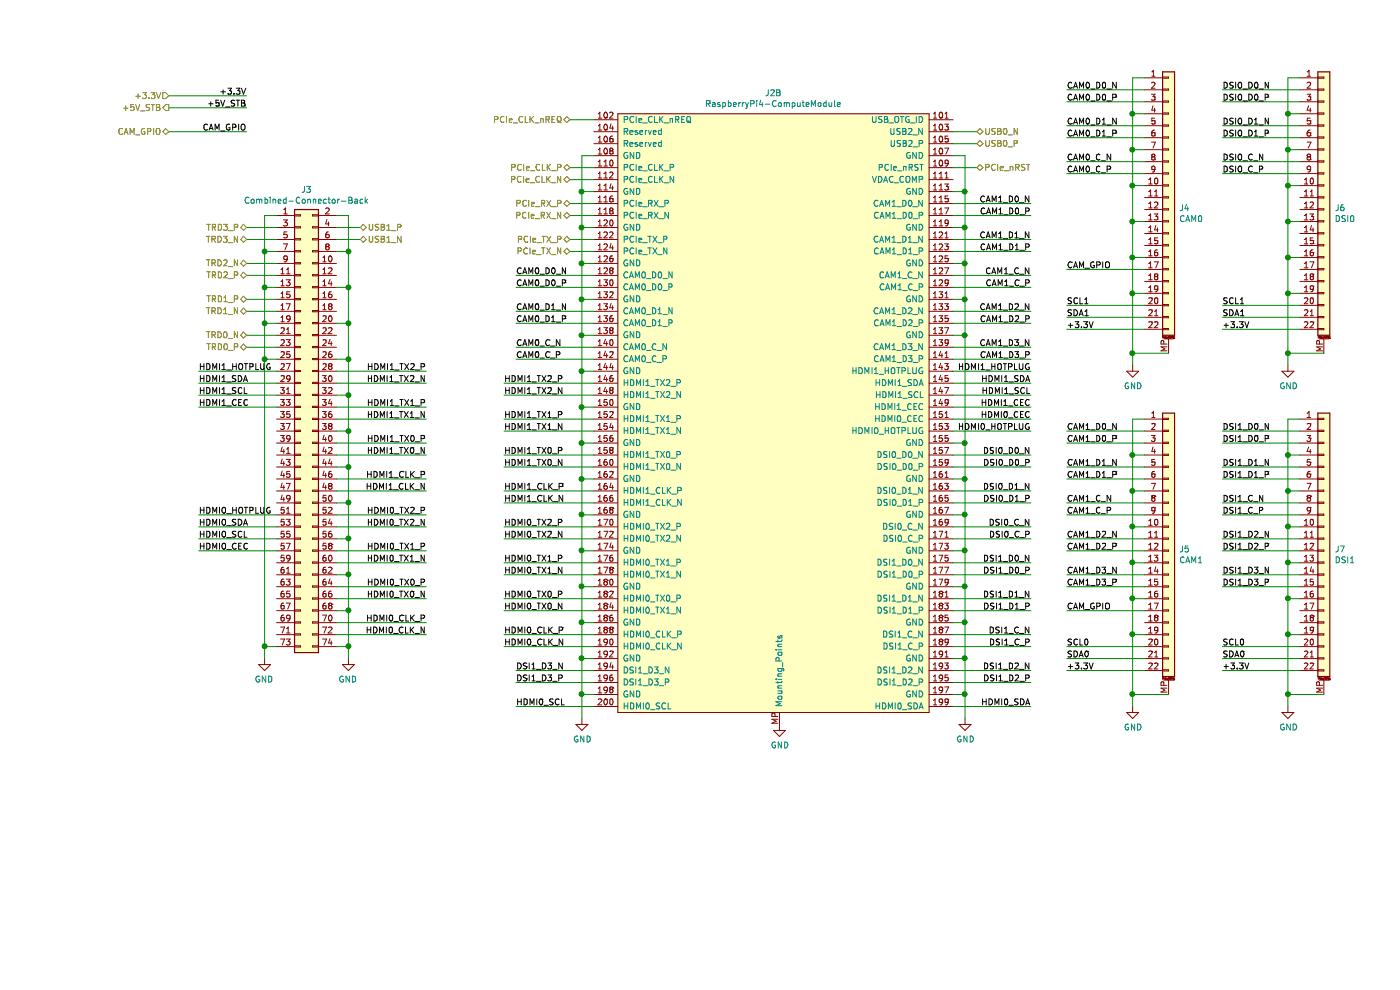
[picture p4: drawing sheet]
EESchema Schematic File Version 4
EELAYER 30 0
EELAYER END
$Descr A4 11693 8268
encoding utf-8
Sheet 4 8
Title ""
Date ""
Rev ""
Comp ""
Comment1 ""
Comment2 ""
Comment3 ""
Comment4 ""
$EndDescr
$Comp
L PSOne-RPI:RaspberryPi4-ComputeModule J2
U 2 1
P 6200 3350
F 0 "J2" H 6150 5925 50  0000 C CNN
F 1 "RaspberryPi4-ComputeModule" H 6150 5834 50  0000 C CNN
F 2 "PSOne-RPI:RaspberryPi4-ComputeModule" H 6150 3350 50  0001 C CNN
F 3 "" H 6150 3350 50  0001 C CNN
	2    6200 3350
	1    0    0    -1  
$EndComp
$Comp
L Connector_Generic:Conn_02x37_Odd_Even J3
U 1 1
P 2200 3600
F 0 "J3" H 2250 5617 50  0000 C CNN
F 1 "Combined-Connector-Back" H 2250 5526 50  0000 C CNN
F 2 "PSOne-RPI:U10-A074-361T" H 2200 3600 50  0001 C CNN
F 3 "~" H 2200 3600 50  0001 C CNN
	1    2200 3600
	1    0    0    -1  
$EndComp
Wire Wire Line
	4650 3200 3900 3200
Wire Wire Line
	4650 3300 3900 3300
Wire Wire Line
	4650 3500 3900 3500
Wire Wire Line
	4650 3600 3900 3600
Wire Wire Line
	4650 3800 3900 3800
Wire Wire Line
	4650 3900 3900 3900
Wire Wire Line
	4650 4100 3900 4100
Wire Wire Line
	4650 4200 3900 4200
Wire Wire Line
	4650 4400 3900 4400
Wire Wire Line
	4650 4500 3900 4500
Wire Wire Line
	4650 4700 3900 4700
Wire Wire Line
	4650 4800 3900 4800
Wire Wire Line
	4650 5000 3900 5000
Wire Wire Line
	4650 5100 3900 5100
Wire Wire Line
	4650 5300 3900 5300
Wire Wire Line
	4650 5400 3900 5400
$Comp
L power:GND #PWR0106
U 1 1
P 4550 6000
F 0 "#PWR0106" H 4550 5750 50  0001 C CNN
F 1 "GND" H 4555 5827 50  0000 C CNN
F 2 "" H 4550 6000 50  0001 C CNN
F 3 "" H 4550 6000 50  0001 C CNN
	1    4550 6000
	1    0    0    -1  
$EndComp
Wire Wire Line
	4550 6000 4550 5800
Wire Wire Line
	4550 5800 4650 5800
Wire Wire Line
	4550 5800 4550 5500
Wire Wire Line
	4550 5500 4650 5500
Connection ~ 4550 5800
Wire Wire Line
	4550 5500 4550 5200
Wire Wire Line
	4550 5200 4650 5200
Connection ~ 4550 5500
Wire Wire Line
	4550 5200 4550 4900
Wire Wire Line
	4550 4900 4650 4900
Connection ~ 4550 5200
Wire Wire Line
	4550 4900 4550 4600
Wire Wire Line
	4550 4600 4650 4600
Connection ~ 4550 4900
Wire Wire Line
	4550 4600 4550 4300
Wire Wire Line
	4550 4300 4650 4300
Connection ~ 4550 4600
Wire Wire Line
	4550 4300 4550 4000
Wire Wire Line
	4550 4000 4650 4000
Connection ~ 4550 4300
Wire Wire Line
	4550 4000 4550 3700
Wire Wire Line
	4550 3700 4650 3700
Connection ~ 4550 4000
Wire Wire Line
	4550 3700 4550 3400
Wire Wire Line
	4550 3400 4650 3400
Connection ~ 4550 3700
Wire Wire Line
	4550 3400 4550 3100
Wire Wire Line
	4550 3100 4650 3100
Connection ~ 4550 3400
Wire Wire Line
	4550 3100 4550 2800
Wire Wire Line
	4550 2800 4650 2800
Connection ~ 4550 3100
Wire Wire Line
	4550 2800 4550 2500
Wire Wire Line
	4550 2500 4650 2500
Connection ~ 4550 2800
Wire Wire Line
	4550 2500 4550 2200
Wire Wire Line
	4550 2200 4650 2200
Connection ~ 4550 2500
Wire Wire Line
	4550 2200 4550 1900
Wire Wire Line
	4550 1900 4650 1900
Connection ~ 4550 2200
Wire Wire Line
	4550 1900 4550 1600
Wire Wire Line
	4550 1600 4650 1600
Connection ~ 4550 1900
Wire Wire Line
	4550 1600 4550 1300
Wire Wire Line
	4550 1300 4650 1300
Connection ~ 4550 1600
$Comp
L power:GND #PWR0107
U 1 1
P 7750 6000
F 0 "#PWR0107" H 7750 5750 50  0001 C CNN
F 1 "GND" H 7755 5827 50  0000 C CNN
F 2 "" H 7750 6000 50  0001 C CNN
F 3 "" H 7750 6000 50  0001 C CNN
	1    7750 6000
	1    0    0    -1  
$EndComp
Wire Wire Line
	7650 5500 7750 5500
Wire Wire Line
	7750 5500 7750 5800
Wire Wire Line
	7650 5800 7750 5800
Connection ~ 7750 5800
Wire Wire Line
	7750 5800 7750 6000
Wire Wire Line
	7650 5200 7750 5200
Wire Wire Line
	7750 5200 7750 5500
Connection ~ 7750 5500
Wire Wire Line
	7650 4900 7750 4900
Wire Wire Line
	7750 4900 7750 5200
Connection ~ 7750 5200
Wire Wire Line
	7650 4600 7750 4600
Wire Wire Line
	7750 4600 7750 4900
Connection ~ 7750 4900
Wire Wire Line
	7650 4300 7750 4300
Wire Wire Line
	7750 4300 7750 4600
Connection ~ 7750 4600
Wire Wire Line
	7650 4000 7750 4000
Wire Wire Line
	7750 4000 7750 4300
Connection ~ 7750 4300
Wire Wire Line
	7650 3700 7750 3700
Wire Wire Line
	7750 3700 7750 4000
Connection ~ 7750 4000
Wire Wire Line
	7650 2800 7750 2800
Wire Wire Line
	7750 2800 7750 3700
Connection ~ 7750 3700
Wire Wire Line
	7650 2500 7750 2500
Wire Wire Line
	7750 2500 7750 2800
Connection ~ 7750 2800
Wire Wire Line
	7650 2200 7750 2200
Wire Wire Line
	7750 2200 7750 2500
Connection ~ 7750 2500
Wire Wire Line
	7650 1900 7750 1900
Wire Wire Line
	7750 1900 7750 2200
Connection ~ 7750 2200
Wire Wire Line
	7650 1600 7750 1600
Wire Wire Line
	7750 1600 7750 1900
Connection ~ 7750 1900
Wire Wire Line
	7650 1300 7750 1300
Wire Wire Line
	7750 1300 7750 1600
Connection ~ 7750 1600
Text Label 3900 3200 0    50   ~ 0
HDMI1_TX2_P
Text Label 3900 3300 0    50   ~ 0
HDMI1_TX2_N
Text Label 3900 3500 0    50   ~ 0
HDMI1_TX1_P
Text Label 3900 3600 0    50   ~ 0
HDMI1_TX1_N
Text Label 3900 3800 0    50   ~ 0
HDMI1_TX0_P
Text Label 3900 3900 0    50   ~ 0
HDMI1_TX0_N
Text Label 3900 4100 0    50   ~ 0
HDMI1_CLK_P
Text Label 3900 4200 0    50   ~ 0
HDMI1_CLK_N
Text Label 3900 4400 0    50   ~ 0
HDMI0_TX2_P
Text Label 3900 4500 0    50   ~ 0
HDMI0_TX2_N
Text Label 3900 4700 0    50   ~ 0
HDMI0_TX1_P
Text Label 3900 4800 0    50   ~ 0
HDMI0_TX1_N
Text Label 3900 5000 0    50   ~ 0
HDMI0_TX0_P
Text Label 3900 5100 0    50   ~ 0
HDMI0_TX0_N
Text Label 3900 5300 0    50   ~ 0
HDMI0_CLK_P
Text Label 3900 5400 0    50   ~ 0
HDMI0_CLK_N
$Comp
L power:GND #PWR0101
U 1 1
P 9150 3050
F 0 "#PWR0101" H 9150 2800 50  0001 C CNN
F 1 "GND" H 9155 2877 50  0000 C CNN
F 2 "" H 9150 3050 50  0001 C CNN
F 3 "" H 9150 3050 50  0001 C CNN
	1    9150 3050
	1    0    0    -1  
$EndComp
Wire Wire Line
	9150 2450 9250 2450
Wire Wire Line
	9150 2450 9150 2150
Wire Wire Line
	9150 2150 9250 2150
Connection ~ 9150 2450
Wire Wire Line
	9150 2150 9150 1850
Wire Wire Line
	9150 1850 9250 1850
Connection ~ 9150 2150
Wire Wire Line
	9150 1850 9150 1550
Wire Wire Line
	9150 1550 9250 1550
Connection ~ 9150 1850
Wire Wire Line
	9150 1550 9150 1250
Wire Wire Line
	9150 1250 9250 1250
Connection ~ 9150 1550
Wire Wire Line
	9150 1250 9150 950 
Wire Wire Line
	9150 950  9250 950 
Connection ~ 9150 1250
Wire Wire Line
	9150 950  9150 650 
Wire Wire Line
	9150 650  9250 650 
Connection ~ 9150 950 
Text Label 8600 850  0    50   ~ 0
CAM0_D0_P
Wire Wire Line
	8600 750  9250 750 
Text Label 8600 750  0    50   ~ 0
CAM0_D0_N
Wire Wire Line
	9250 850  8600 850 
Text Label 8600 1150 0    50   ~ 0
CAM0_D1_P
Wire Wire Line
	8600 1050 9250 1050
Text Label 8600 1050 0    50   ~ 0
CAM0_D1_N
Wire Wire Line
	9250 1150 8600 1150
Text Label 8600 1450 0    50   ~ 0
CAM0_C_P
Wire Wire Line
	8600 1350 9250 1350
Text Label 8600 1350 0    50   ~ 0
CAM0_C_N
Wire Wire Line
	9250 1450 8600 1450
Text Label 8600 2250 0    50   ~ 0
CAM_GPIO
Wire Wire Line
	9250 2250 8600 2250
Text Label 8600 2550 0    50   ~ 0
SCL1
Wire Wire Line
	9250 2550 8600 2550
Text Label 8600 2650 0    50   ~ 0
SDA1
Wire Wire Line
	9250 2650 8600 2650
Text Label 8600 2750 0    50   ~ 0
+3.3V
Wire Wire Line
	9250 2750 8600 2750
$Comp
L power:GND #PWR0109
U 1 1
P 10450 3050
F 0 "#PWR0109" H 10450 2800 50  0001 C CNN
F 1 "GND" H 10455 2877 50  0000 C CNN
F 2 "" H 10450 3050 50  0001 C CNN
F 3 "" H 10450 3050 50  0001 C CNN
	1    10450 3050
	1    0    0    -1  
$EndComp
Wire Wire Line
	10450 2450 10550 2450
Wire Wire Line
	10450 2450 10450 2150
Wire Wire Line
	10450 2150 10550 2150
Connection ~ 10450 2450
Wire Wire Line
	10450 2150 10450 1850
Wire Wire Line
	10450 1850 10550 1850
Connection ~ 10450 2150
Wire Wire Line
	10450 1850 10450 1550
Wire Wire Line
	10450 1550 10550 1550
Connection ~ 10450 1850
Wire Wire Line
	10450 1550 10450 1250
Wire Wire Line
	10450 1250 10550 1250
Connection ~ 10450 1550
Wire Wire Line
	10450 1250 10450 950 
Wire Wire Line
	10450 950  10550 950 
Connection ~ 10450 1250
Wire Wire Line
	10450 950  10450 650 
Wire Wire Line
	10450 650  10550 650 
Connection ~ 10450 950 
Text Label 9900 850  0    50   ~ 0
DSI0_D0_P
Wire Wire Line
	9900 750  10550 750 
Text Label 9900 750  0    50   ~ 0
DSI0_D0_N
Wire Wire Line
	10550 850  9900 850 
Text Label 9900 1150 0    50   ~ 0
DSI0_D1_P
Wire Wire Line
	9900 1050 10550 1050
Text Label 9900 1050 0    50   ~ 0
DSI0_D1_N
Wire Wire Line
	10550 1150 9900 1150
Text Label 9900 1450 0    50   ~ 0
DSI0_C_P
Wire Wire Line
	9900 1350 10550 1350
Text Label 9900 1350 0    50   ~ 0
DSI0_C_N
Wire Wire Line
	10550 1450 9900 1450
Text Label 9900 2550 0    50   ~ 0
SCL1
Wire Wire Line
	10550 2550 9900 2550
Text Label 9900 2650 0    50   ~ 0
SDA1
Wire Wire Line
	10550 2650 9900 2650
Text Label 9900 2750 0    50   ~ 0
+3.3V
Wire Wire Line
	10550 2750 9900 2750
$Comp
L power:GND #PWR0110
U 1 1
P 9150 5900
F 0 "#PWR0110" H 9150 5650 50  0001 C CNN
F 1 "GND" H 9155 5727 50  0000 C CNN
F 2 "" H 9150 5900 50  0001 C CNN
F 3 "" H 9150 5900 50  0001 C CNN
	1    9150 5900
	1    0    0    -1  
$EndComp
Wire Wire Line
	9150 5300 9250 5300
Wire Wire Line
	9150 5300 9150 5000
Wire Wire Line
	9150 5000 9250 5000
Connection ~ 9150 5300
Wire Wire Line
	9150 5000 9150 4700
Wire Wire Line
	9150 4700 9250 4700
Connection ~ 9150 5000
Wire Wire Line
	9150 4700 9150 4400
Wire Wire Line
	9150 4400 9250 4400
Connection ~ 9150 4700
Wire Wire Line
	9150 4400 9150 4100
Wire Wire Line
	9150 4100 9250 4100
Connection ~ 9150 4400
Wire Wire Line
	9150 4100 9150 3800
Wire Wire Line
	9150 3800 9250 3800
Connection ~ 9150 4100
Wire Wire Line
	9150 3800 9150 3500
Wire Wire Line
	9150 3500 9250 3500
Connection ~ 9150 3800
Text Label 8600 3700 0    50   ~ 0
CAM1_D0_P
Wire Wire Line
	8600 3600 9250 3600
Text Label 8600 3600 0    50   ~ 0
CAM1_D0_N
Wire Wire Line
	9250 3700 8600 3700
Text Label 8600 4000 0    50   ~ 0
CAM1_D1_P
Wire Wire Line
	8600 3900 9250 3900
Text Label 8600 3900 0    50   ~ 0
CAM1_D1_N
Wire Wire Line
	9250 4000 8600 4000
Text Label 8600 4300 0    50   ~ 0
CAM1_C_P
Wire Wire Line
	8600 4200 9250 4200
Text Label 8600 4200 0    50   ~ 0
CAM1_C_N
Wire Wire Line
	9250 4300 8600 4300
Text Label 8600 5100 0    50   ~ 0
CAM_GPIO
Wire Wire Line
	9250 5100 8600 5100
Text Label 8600 5400 0    50   ~ 0
SCL0
Wire Wire Line
	9250 5400 8600 5400
Text Label 8600 5500 0    50   ~ 0
SDA0
Wire Wire Line
	9250 5500 8600 5500
Text Label 8600 5600 0    50   ~ 0
+3.3V
Wire Wire Line
	9250 5600 8600 5600
$Comp
L power:GND #PWR0111
U 1 1
P 10450 5900
F 0 "#PWR0111" H 10450 5650 50  0001 C CNN
F 1 "GND" H 10455 5727 50  0000 C CNN
F 2 "" H 10450 5900 50  0001 C CNN
F 3 "" H 10450 5900 50  0001 C CNN
	1    10450 5900
	1    0    0    -1  
$EndComp
Wire Wire Line
	10450 5300 10550 5300
Wire Wire Line
	10450 5300 10450 5000
Wire Wire Line
	10450 5000 10550 5000
Connection ~ 10450 5300
Wire Wire Line
	10450 5000 10450 4700
Wire Wire Line
	10450 4700 10550 4700
Connection ~ 10450 5000
Wire Wire Line
	10450 4700 10450 4400
Wire Wire Line
	10450 4400 10550 4400
Connection ~ 10450 4700
Wire Wire Line
	10450 4400 10450 4100
Wire Wire Line
	10450 4100 10550 4100
Connection ~ 10450 4400
Wire Wire Line
	10450 4100 10450 3800
Wire Wire Line
	10450 3800 10550 3800
Connection ~ 10450 4100
Wire Wire Line
	10450 3800 10450 3500
Wire Wire Line
	10450 3500 10550 3500
Connection ~ 10450 3800
Text Label 9900 3700 0    50   ~ 0
DSI1_D0_P
Wire Wire Line
	9900 3600 10550 3600
Text Label 9900 3600 0    50   ~ 0
DSI1_D0_N
Wire Wire Line
	10550 3700 9900 3700
Text Label 9900 4000 0    50   ~ 0
DSI1_D1_P
Wire Wire Line
	9900 3900 10550 3900
Text Label 9900 3900 0    50   ~ 0
DSI1_D1_N
Wire Wire Line
	10550 4000 9900 4000
Text Label 9900 4300 0    50   ~ 0
DSI1_C_P
Wire Wire Line
	9900 4200 10550 4200
Text Label 9900 4200 0    50   ~ 0
DSI1_C_N
Wire Wire Line
	10550 4300 9900 4300
Text Label 9900 5400 0    50   ~ 0
SCL0
Wire Wire Line
	10550 5400 9900 5400
Text Label 9900 5500 0    50   ~ 0
SDA0
Wire Wire Line
	10550 5500 9900 5500
Text Label 9900 5600 0    50   ~ 0
+3.3V
Wire Wire Line
	10550 5600 9900 5600
Text Label 8600 4600 0    50   ~ 0
CAM1_D2_P
Wire Wire Line
	8600 4500 9250 4500
Text Label 8600 4500 0    50   ~ 0
CAM1_D2_N
Wire Wire Line
	9250 4600 8600 4600
Text Label 8600 4900 0    50   ~ 0
CAM1_D3_P
Wire Wire Line
	8600 4800 9250 4800
Text Label 8600 4800 0    50   ~ 0
CAM1_D3_N
Wire Wire Line
	9250 4900 8600 4900
Text Label 9900 4600 0    50   ~ 0
DSI1_D2_P
Wire Wire Line
	9900 4500 10550 4500
Text Label 9900 4500 0    50   ~ 0
DSI1_D2_N
Wire Wire Line
	10550 4600 9900 4600
Text Label 9900 4900 0    50   ~ 0
DSI1_D3_P
Wire Wire Line
	9900 4800 10550 4800
Text Label 9900 4800 0    50   ~ 0
DSI1_D3_N
Wire Wire Line
	10550 4900 9900 4900
Text Label 4000 2400 0    50   ~ 0
CAM0_D0_P
Wire Wire Line
	4000 2300 4650 2300
Text Label 4000 2300 0    50   ~ 0
CAM0_D0_N
Wire Wire Line
	4650 2400 4000 2400
Text Label 4000 2700 0    50   ~ 0
CAM0_D1_P
Wire Wire Line
	4000 2600 4650 2600
Text Label 4000 2600 0    50   ~ 0
CAM0_D1_N
Wire Wire Line
	4650 2700 4000 2700
Text Label 4000 3000 0    50   ~ 0
CAM0_C_P
Wire Wire Line
	4000 2900 4650 2900
Text Label 4000 2900 0    50   ~ 0
CAM0_C_N
Wire Wire Line
	4650 3000 4000 3000
Text Label 8300 3900 2    50   ~ 0
DSI0_D0_P
Wire Wire Line
	8300 3800 7650 3800
Text Label 8300 3800 2    50   ~ 0
DSI0_D0_N
Wire Wire Line
	7650 3900 8300 3900
Text Label 8300 4200 2    50   ~ 0
DSI0_D1_P
Wire Wire Line
	8300 4100 7650 4100
Text Label 8300 4100 2    50   ~ 0
DSI0_D1_N
Wire Wire Line
	7650 4200 8300 4200
Text Label 8300 4500 2    50   ~ 0
DSI0_C_P
Wire Wire Line
	8300 4400 7650 4400
Text Label 8300 4400 2    50   ~ 0
DSI0_C_N
Wire Wire Line
	7650 4500 8300 4500
Text Label 8300 4800 2    50   ~ 0
DSI1_D0_P
Wire Wire Line
	8300 4700 7650 4700
Text Label 8300 4700 2    50   ~ 0
DSI1_D0_N
Wire Wire Line
	7650 4800 8300 4800
Text Label 8300 5100 2    50   ~ 0
DSI1_D1_P
Wire Wire Line
	8300 5000 7650 5000
Text Label 8300 5000 2    50   ~ 0
DSI1_D1_N
Wire Wire Line
	7650 5100 8300 5100
Text Label 8300 5400 2    50   ~ 0
DSI1_C_P
Wire Wire Line
	8300 5300 7650 5300
Text Label 8300 5300 2    50   ~ 0
DSI1_C_N
Wire Wire Line
	7650 5400 8300 5400
Text Label 8300 5700 2    50   ~ 0
DSI1_D2_P
Wire Wire Line
	8300 5600 7650 5600
Text Label 8300 5600 2    50   ~ 0
DSI1_D2_N
Wire Wire Line
	7650 5700 8300 5700
Text Label 4000 5700 0    50   ~ 0
DSI1_D3_P
Wire Wire Line
	4000 5600 4650 5600
Text Label 4000 5600 0    50   ~ 0
DSI1_D3_N
Wire Wire Line
	4650 5700 4000 5700
Text Label 8300 1800 2    50   ~ 0
CAM1_D0_P
Wire Wire Line
	8300 1700 7650 1700
Text Label 8300 1700 2    50   ~ 0
CAM1_D0_N
Wire Wire Line
	7650 1800 8300 1800
Text Label 8300 2100 2    50   ~ 0
CAM1_D1_P
Wire Wire Line
	8300 2000 7650 2000
Text Label 8300 2000 2    50   ~ 0
CAM1_D1_N
Wire Wire Line
	7650 2100 8300 2100
Text Label 8300 2400 2    50   ~ 0
CAM1_C_P
Wire Wire Line
	8300 2300 7650 2300
Text Label 8300 2300 2    50   ~ 0
CAM1_C_N
Wire Wire Line
	7650 2400 8300 2400
Text Label 8300 2700 2    50   ~ 0
CAM1_D2_P
Wire Wire Line
	8300 2600 7650 2600
Text Label 8300 2600 2    50   ~ 0
CAM1_D2_N
Wire Wire Line
	7650 2700 8300 2700
Text Label 8300 3000 2    50   ~ 0
CAM1_D3_P
Wire Wire Line
	8300 2900 7650 2900
Text Label 8300 2900 2    50   ~ 0
CAM1_D3_N
Wire Wire Line
	7650 3000 8300 3000
Text HLabel 1750 2500 0    50   BiDi ~ 0
TRD1_P
Text HLabel 1750 2600 0    50   BiDi ~ 0
TRD1_N
Text HLabel 1750 2900 0    50   BiDi ~ 0
TRD0_P
Text HLabel 1750 2800 0    50   BiDi ~ 0
TRD0_N
Text HLabel 1750 1900 0    50   BiDi ~ 0
TRD3_P
Text HLabel 1750 2000 0    50   BiDi ~ 0
TRD3_N
Text HLabel 1750 2300 0    50   BiDi ~ 0
TRD2_P
Text HLabel 1750 2200 0    50   BiDi ~ 0
TRD2_N
Wire Wire Line
	2000 1900 1750 1900
Wire Wire Line
	1750 2000 2000 2000
Wire Wire Line
	2000 2200 1750 2200
Wire Wire Line
	1750 2300 2000 2300
Wire Wire Line
	2000 2500 1750 2500
Wire Wire Line
	1750 2600 2000 2600
Wire Wire Line
	2000 2800 1750 2800
Wire Wire Line
	1750 2900 2000 2900
Text HLabel 4450 2100 0    50   BiDi ~ 0
PCIe_TX_N
Text HLabel 4450 2000 0    50   BiDi ~ 0
PCIe_TX_P
Text HLabel 4450 1800 0    50   BiDi ~ 0
PCIe_RX_N
Text HLabel 4450 1700 0    50   BiDi ~ 0
PCIe_RX_P
Text HLabel 4450 1400 0    50   BiDi ~ 0
PCIe_CLK_P
Text HLabel 4450 1500 0    50   BiDi ~ 0
PCIe_CLK_N
Text HLabel 4450 1000 0    50   BiDi ~ 0
PCIe_CLK_nREQ
Text HLabel 7850 1400 2    50   BiDi ~ 0
PCIe_nRST
Wire Wire Line
	4450 1000 4650 1000
Wire Wire Line
	4650 1400 4450 1400
Wire Wire Line
	4450 1500 4650 1500
Wire Wire Line
	7650 1400 7850 1400
Wire Wire Line
	4650 1700 4450 1700
Wire Wire Line
	4450 1800 4650 1800
Wire Wire Line
	4650 2000 4450 2000
Wire Wire Line
	4450 2100 4650 2100
Connection ~ 2600 2100
Wire Wire Line
	2600 1800 2600 2100
Wire Wire Line
	2500 1800 2600 1800
Connection ~ 2600 2400
Wire Wire Line
	2600 2100 2600 2400
Wire Wire Line
	2500 2100 2600 2100
Connection ~ 2600 2700
Wire Wire Line
	2600 2400 2600 2700
Wire Wire Line
	2500 2400 2600 2400
Connection ~ 2600 3000
Wire Wire Line
	2600 2700 2500 2700
Wire Wire Line
	2600 3000 2600 2700
Connection ~ 2600 3300
Wire Wire Line
	2600 3000 2500 3000
Wire Wire Line
	2600 3300 2600 3000
Connection ~ 2600 3600
Wire Wire Line
	2600 3300 2500 3300
Wire Wire Line
	2600 3600 2600 3300
Connection ~ 2600 3900
Wire Wire Line
	2600 3600 2500 3600
Wire Wire Line
	2600 3900 2600 3600
Connection ~ 2600 4200
Wire Wire Line
	2600 3900 2500 3900
Wire Wire Line
	2600 4200 2600 3900
Connection ~ 2600 4500
Wire Wire Line
	2600 4200 2500 4200
Wire Wire Line
	2600 4500 2600 4200
Connection ~ 2600 4800
Wire Wire Line
	2600 4500 2500 4500
Wire Wire Line
	2600 4800 2600 4500
Connection ~ 2600 5100
Wire Wire Line
	2600 4800 2500 4800
Wire Wire Line
	2600 5100 2600 4800
Wire Wire Line
	2600 5100 2500 5100
Wire Wire Line
	2600 5400 2600 5100
$Comp
L power:GND #PWR0108
U 1 1
P 2600 5500
F 0 "#PWR0108" H 2600 5250 50  0001 C CNN
F 1 "GND" H 2605 5327 50  0000 C CNN
F 2 "" H 2600 5500 50  0001 C CNN
F 3 "" H 2600 5500 50  0001 C CNN
	1    2600 5500
	-1   0    0    -1  
$EndComp
Text Label 3250 5300 2    50   ~ 0
HDMI0_CLK_N
Text Label 3250 5200 2    50   ~ 0
HDMI0_CLK_P
Text Label 3250 5000 2    50   ~ 0
HDMI0_TX0_N
Text Label 3250 4900 2    50   ~ 0
HDMI0_TX0_P
Text Label 3250 4700 2    50   ~ 0
HDMI0_TX1_N
Text Label 3250 4600 2    50   ~ 0
HDMI0_TX1_P
Text Label 3250 4400 2    50   ~ 0
HDMI0_TX2_N
Text Label 3250 4300 2    50   ~ 0
HDMI0_TX2_P
Text Label 3250 4100 2    50   ~ 0
HDMI1_CLK_N
Text Label 3250 4000 2    50   ~ 0
HDMI1_CLK_P
Text Label 3250 3800 2    50   ~ 0
HDMI1_TX0_N
Text Label 3250 3700 2    50   ~ 0
HDMI1_TX0_P
Text Label 3250 3500 2    50   ~ 0
HDMI1_TX1_N
Text Label 3250 3400 2    50   ~ 0
HDMI1_TX1_P
Text Label 3250 3200 2    50   ~ 0
HDMI1_TX2_N
Text Label 3250 3100 2    50   ~ 0
HDMI1_TX2_P
Wire Wire Line
	2500 5300 3250 5300
Wire Wire Line
	2500 5200 3250 5200
Wire Wire Line
	2500 5000 3250 5000
Wire Wire Line
	2500 4900 3250 4900
Wire Wire Line
	2500 4700 3250 4700
Wire Wire Line
	2500 4600 3250 4600
Wire Wire Line
	2500 4400 3250 4400
Wire Wire Line
	2500 4300 3250 4300
Wire Wire Line
	2500 4100 3250 4100
Wire Wire Line
	2500 4000 3250 4000
Wire Wire Line
	2500 3800 3250 3800
Wire Wire Line
	2500 3700 3250 3700
Wire Wire Line
	2500 3500 3250 3500
Wire Wire Line
	2500 3400 3250 3400
Wire Wire Line
	2500 3200 3250 3200
Wire Wire Line
	2500 3100 3250 3100
Wire Wire Line
	2500 5400 2600 5400
Wire Wire Line
	2600 5500 2600 5400
Connection ~ 2600 5400
Wire Wire Line
	2000 1800 1900 1800
Wire Wire Line
	1900 1800 1900 2100
Wire Wire Line
	1900 2100 2000 2100
Wire Wire Line
	1900 2100 1900 2400
Wire Wire Line
	1900 2400 2000 2400
Connection ~ 1900 2100
Wire Wire Line
	1900 2400 1900 2700
Wire Wire Line
	1900 2700 2000 2700
Connection ~ 1900 2400
Wire Wire Line
	1900 2700 1900 3000
Wire Wire Line
	1900 3000 2000 3000
Connection ~ 1900 2700
Wire Wire Line
	1900 3000 1900 5400
Wire Wire Line
	1900 5400 2000 5400
Connection ~ 1900 3000
$Comp
L power:GND #PWR0115
U 1 1
P 1900 5500
F 0 "#PWR0115" H 1900 5250 50  0001 C CNN
F 1 "GND" H 1905 5327 50  0000 C CNN
F 2 "" H 1900 5500 50  0001 C CNN
F 3 "" H 1900 5500 50  0001 C CNN
	1    1900 5500
	-1   0    0    -1  
$EndComp
Wire Wire Line
	1900 5500 1900 5400
Connection ~ 1900 5400
Text Label 8300 3100 2    50   ~ 0
HDMI1_HOTPLUG
Wire Wire Line
	7650 3100 8300 3100
Text Label 8300 3200 2    50   ~ 0
HDMI1_SDA
Wire Wire Line
	7650 3200 8300 3200
Text Label 8300 3300 2    50   ~ 0
HDMI1_SCL
Wire Wire Line
	7650 3300 8300 3300
Text Label 8300 3400 2    50   ~ 0
HDMI1_CEC
Wire Wire Line
	7650 3400 8300 3400
Text Label 8300 3500 2    50   ~ 0
HDMI0_CEC
Wire Wire Line
	7650 3500 8300 3500
Text Label 8300 3600 2    50   ~ 0
HDMI0_HOTPLUG
Wire Wire Line
	7650 3600 8300 3600
Text Label 8300 5900 2    50   ~ 0
HDMI0_SDA
Wire Wire Line
	7650 5900 8300 5900
Text Label 4000 5900 0    50   ~ 0
HDMI0_SCL
Wire Wire Line
	4650 5900 4000 5900
Text Label 1350 3100 0    50   ~ 0
HDMI1_HOTPLUG
Wire Wire Line
	2000 3100 1350 3100
Text Label 1350 3200 0    50   ~ 0
HDMI1_SDA
Wire Wire Line
	2000 3200 1350 3200
Text Label 1350 3300 0    50   ~ 0
HDMI1_SCL
Wire Wire Line
	2000 3300 1350 3300
Text Label 1350 3400 0    50   ~ 0
HDMI1_CEC
Wire Wire Line
	2000 3400 1350 3400
Text Label 1350 4600 0    50   ~ 0
HDMI0_CEC
Wire Wire Line
	2000 4600 1350 4600
Text Label 1350 4300 0    50   ~ 0
HDMI0_HOTPLUG
Wire Wire Line
	2000 4300 1350 4300
Text Label 1350 4400 0    50   ~ 0
HDMI0_SDA
Wire Wire Line
	2000 4400 1350 4400
Text Label 1350 4500 0    50   ~ 0
HDMI0_SCL
Wire Wire Line
	2000 4500 1350 4500
Text HLabel 7850 1100 2    50   BiDi ~ 0
USB0_N
Text HLabel 7850 1200 2    50   BiDi ~ 0
USB0_P
Wire Wire Line
	7650 1100 7850 1100
Wire Wire Line
	7850 1200 7650 1200
$Comp
L Connector_Generic_MountingPin:Conn_01x22_MountingPin J4
U 1 1
P 9450 1650
F 0 "J4" H 9538 1564 50  0000 L CNN
F 1 "CAM0" H 9538 1473 50  0000 L CNN
F 2 "Connector_FFC-FPC:TE_2-1734839-2_1x22-1MP_P0.5mm_Horizontal" H 9450 1650 50  0001 C CNN
F 3 "~" H 9450 1650 50  0001 C CNN
	1    9450 1650
	1    0    0    -1  
$EndComp
$Comp
L Connector_Generic_MountingPin:Conn_01x22_MountingPin J6
U 1 1
P 10750 1650
F 0 "J6" H 10838 1564 50  0000 L CNN
F 1 "DSI0" H 10838 1473 50  0000 L CNN
F 2 "Connector_FFC-FPC:TE_2-1734839-2_1x22-1MP_P0.5mm_Horizontal" H 10750 1650 50  0001 C CNN
F 3 "~" H 10750 1650 50  0001 C CNN
	1    10750 1650
	1    0    0    -1  
$EndComp
$Comp
L Connector_Generic_MountingPin:Conn_01x22_MountingPin J5
U 1 1
P 9450 4500
F 0 "J5" H 9538 4414 50  0000 L CNN
F 1 "CAM1" H 9538 4323 50  0000 L CNN
F 2 "Connector_FFC-FPC:TE_2-1734839-2_1x22-1MP_P0.5mm_Horizontal" H 9450 4500 50  0001 C CNN
F 3 "~" H 9450 4500 50  0001 C CNN
	1    9450 4500
	1    0    0    -1  
$EndComp
$Comp
L Connector_Generic_MountingPin:Conn_01x22_MountingPin J7
U 1 1
P 10750 4500
F 0 "J7" H 10838 4414 50  0000 L CNN
F 1 "DSI1" H 10838 4323 50  0000 L CNN
F 2 "Connector_FFC-FPC:TE_2-1734839-2_1x22-1MP_P0.5mm_Horizontal" H 10750 4500 50  0001 C CNN
F 3 "~" H 10750 4500 50  0001 C CNN
	1    10750 4500
	1    0    0    -1  
$EndComp
Wire Wire Line
	9150 5300 9150 5800
Wire Wire Line
	9450 5800 9150 5800
Connection ~ 9150 5800
Wire Wire Line
	9150 5800 9150 5900
Wire Wire Line
	10450 5300 10450 5800
Connection ~ 10450 5800
Wire Wire Line
	10450 5800 10450 5900
Wire Wire Line
	10450 5800 10750 5800
Wire Wire Line
	9150 2450 9150 2950
Wire Wire Line
	9450 2950 9150 2950
Connection ~ 9150 2950
Wire Wire Line
	9150 2950 9150 3050
Wire Wire Line
	10450 2450 10450 2950
Wire Wire Line
	10750 2950 10450 2950
Connection ~ 10450 2950
Wire Wire Line
	10450 2950 10450 3050
$Comp
L power:GND #PWR0118
U 1 1
P 6200 6050
F 0 "#PWR0118" H 6200 5800 50  0001 C CNN
F 1 "GND" H 6205 5877 50  0000 C CNN
F 2 "" H 6200 6050 50  0001 C CNN
F 3 "" H 6200 6050 50  0001 C CNN
	1    6200 6050
	1    0    0    -1  
$EndComp
Text HLabel 2700 1900 2    50   BiDi ~ 0
USB1_P
Text HLabel 2700 2000 2    50   BiDi ~ 0
USB1_N
Wire Wire Line
	2500 1900 2700 1900
Wire Wire Line
	2700 2000 2500 2000
Text HLabel 1100 800  0    50   Input ~ 0
+3.3V
Text HLabel 1100 900  0    50   Output ~ 0
+5V_STB
Wire Wire Line
	1100 800  1750 800 
Wire Wire Line
	1100 900  1750 900 
Text Label 1750 800  2    50   ~ 0
+3.3V
Text Label 1750 900  2    50   ~ 0
+5V_STB
Text Label 1750 1100 2    50   ~ 0
CAM_GPIO
Text HLabel 1100 1100 0    50   BiDi ~ 0
CAM_GPIO
Wire Wire Line
	1100 1100 1750 1100
$EndSCHEMATC
